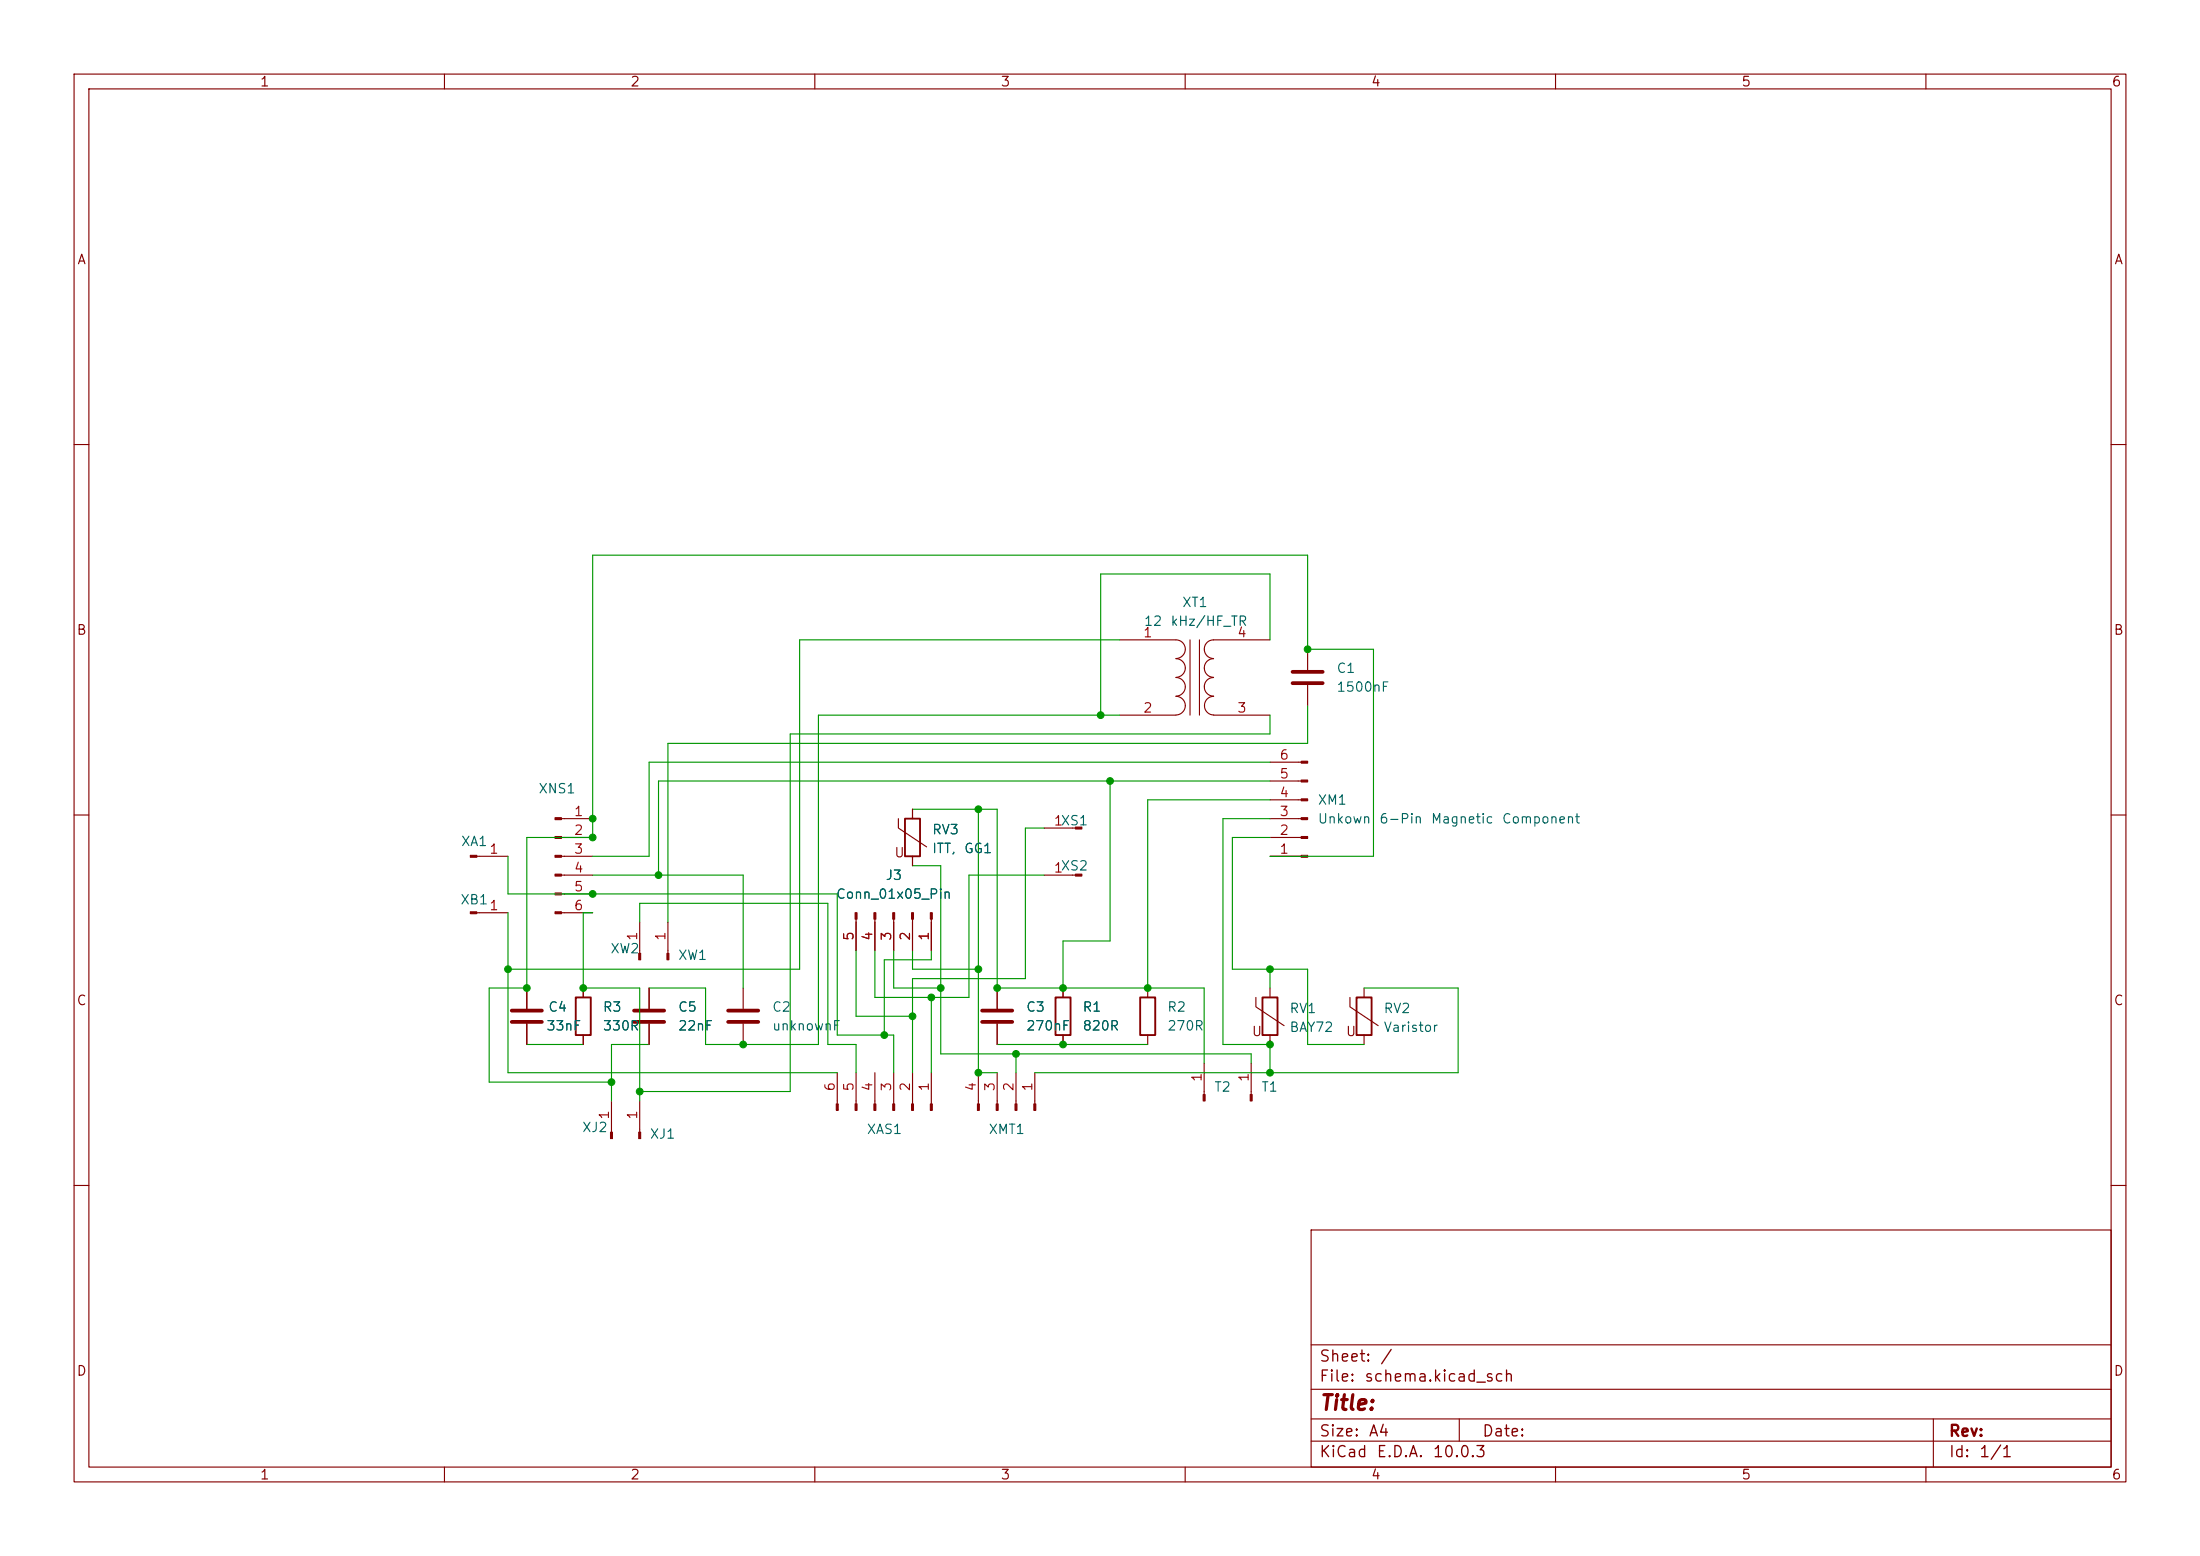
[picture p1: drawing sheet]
<svg xmlns="http://www.w3.org/2000/svg" width="297mm" height="210mm" viewBox="0 0 297 210" stroke-linecap="round" stroke-linejoin="round" font-family="sans-serif">
<g fill="none" stroke="#840000" stroke-width=".15">
<path d="M10 10h277v190h-277zM12 12h273v186h-273zM60 10v2M110 10v2M160 10v2M210 10v2M260 10v2M10 60h2M285 60h2M151.1 86.4h7.6a1.26 1.26 0 0 1 1.3 1.2 1.26 1.26 0 0 1-1.3 1.3M151.1 96.5h7.6M158.7 88.9a1.26 1.26 0 0 1 1.3 1.3 1.26 1.26 0 0 1-1.3 1.2 1.27 1.27 0 0 1 1.3 1.3 1.27 1.27 0 0 1-1.3 1.3"/>
<path d="M158.7 94a1.26 1.26 0 0 1 1.3 1.2 1.26 1.26 0 0 1-1.3 1.3M160.7 86.4v10.1M161.9 86.4v10.1M163.8 88.9a1.25 1.25 0 0 0-1.2 1.3 1.25 1.25 0 0 0 1.2 1.2 1.27 1.27 0 0 0-1.2 1.3 1.27 1.27 0 0 0 1.2 1.3M163.8 96.5h7.6M163.9 94a1.26 1.26 0 0 0-1.3 1.2 1.26 1.26 0 0 0 1.3 1.3M171.4 86.4h-7.6a1.25 1.25 0 0 0-1.2 1.2 1.25 1.25 0 0 0 1.2 1.3M176.5 87.6v2.8M176.5 92.5v2.8M10 110h2M64.4 115.6h4.2M75.8 118.1h4.2"/>
<path d="M75.8 115.6h4.2M75.8 110.5h4.2M75.8 113h4.2M121.3 110.5v1.3l3.8 2.5M123.2 109.2v1.3M123.2 115.6v1.2M141 118.1h4.2M141 111.8h4.2M171.4 115.6h4.3M171.4 110.5h4.3M171.4 113h4.3M171.4 108h4.3"/>
<path d="M171.4 105.4h4.3M171.4 102.9h4.3M285 110h2M64.4 123.2h4.2M71.1 133.4v2.7M71.1 138.2v2.8M75.8 123.2h4.2M75.8 120.7h4.2M78.7 133.4v1.2M78.7 139.7v1.3M86.4 124.5v4.2M87.6 133.4v2.7"/>
<path d="M87.6 138.2v2.8M90.2 124.5v4.2M100.3 133.4v2.7M100.3 138.2v2.8M115.6 124.1v4.2M118.1 124.1v4.2M120.6 124.1v4.2M123.2 124.1v4.2M125.7 124.1v4.2M134.6 133.4v2.7M134.6 138.2v2.8M143.5 133.4v1.2"/>
<path d="M143.5 139.7v1.3M154.9 133.4v1.2M154.9 139.7v1.3M169.5 134.6v1.3l3.9 2.5M171.4 133.4v1.2M171.4 139.7v1.3M182.2 134.6v1.3l3.9 2.5M184.1 133.4v1.2M184.1 139.7v1.3M82.5 148.6v4.2M86.4 148.6v4.2M113 144.8v4.2"/>
<path d="M115.6 144.8v4.2M118.1 144.8v4.2M120.6 144.8v4.2M123.2 144.8v4.2M125.7 144.8v4.2M132.1 144.8v4.2M134.6 144.8v4.2M137.2 144.8v4.2M139.7 144.8v4.2M162.6 143.5v4.2M168.9 143.5v4.2M10 160h2"/>
<path d="M177 166h108v32h-108zM285 160h2M60 198v2M110 198v2M160 198v2M177 194.5h108M177 191.5h108M177 187.5h108M177 181.5h108M197 191.5v3M210 198v2M260 198v2"/>
<path d="M261 191.5v6.5"/>
</g>
<g fill="#840000" stroke="#840000" stroke-width=".15">
<path d="M145.2 118h.8v.2h-.8z"/>
<path d="M139.6 149h.2v.9h-.2z"/>
<path d="M137 149h.3v.9h-.3z"/>
<path d="M134.5 149h.2v.9h-.2z"/>
<path d="M132 149h.2v.9h-.2z"/>
<path d="M145.2 111.6h.8v.3h-.8z"/>
<path d="M125.6 123.2h.3v.9h-.3z"/>
<path d="M123.1 123.2h.2v.9h-.2z"/>
<path d="M120.5 123.2h.3v.9h-.3z"/>
<path d="M118 123.2h.2v.9h-.2z"/>
<path d="M115.4 123.2h.3v.9h-.3z"/>
<path d="M125.6 149h.3v.9h-.3z"/>
<path d="M123.1 149h.2v.9h-.2z"/>
<path d="M120.5 149h.3v.9h-.3z"/>
<path d="M118 149h.2v.9h-.2z"/>
<path d="M115.4 149h.3v.9h-.3z"/>
<path d="M112.9 149h.3v.9h-.3z"/>
<path d="M63.5 123.1h.9v.2h-.9z"/>
<path d="M63.5 115.4h.9v.3h-.9z"/>
<path d="M86.2 128.7h.3v.8h-.3z"/>
<path d="M74.9 110.4h.9v.2h-.9z"/>
<path d="M74.9 112.9h.9v.3h-.9z"/>
<path d="M74.9 115.4h.9v.3h-.9z"/>
<path d="M74.9 118h.9v.2h-.9z"/>
<path d="M74.9 120.5h.9v.3h-.9z"/>
<path d="M74.9 123.1h.9v.2h-.9z"/>
<path d="M168.8 147.7h.2v.9h-.2z"/>
<path d="M162.4 147.7h.3v.9h-.3z"/>
<path d="M82.4 152.8h.3v.9h-.3z"/>
<path d="M175.7 115.4h.8v.3h-.8z"/>
<path d="M175.7 112.9h.8v.3h-.8z"/>
<path d="M175.7 110.4h.8v.2h-.8z"/>
<path d="M175.7 107.8h.8v.3h-.8z"/>
<path d="M175.7 105.3h.8v.2h-.8z"/>
<path d="M175.7 102.7h.8v.3h-.8z"/>
<path d="M90 128.7h.3v.8h-.3z"/>
<path d="M86.2 152.8h.3v.9h-.3z"/>
</g>
<path d="M174.5 90.7h4.1M174.5 92.2h4.1M69.1 136.4h4.1M69.1 137.9h4.1M85.6 136.4h4.1M85.6 137.9h4.1M98.3 136.4h4.1M98.3 137.9h4.1M132.6 136.4h4.1M132.6 137.9h4.1" fill="none" stroke="#840000" stroke-width=".51"/>
<path d="M122.2 110.5h2v5.1h-2zM77.7 134.6h2.1v5.1h-2.1zM142.5 134.6h2v5.1h-2zM153.9 134.6h2.1v5.1h-2.1zM170.4 134.6h2.1v5.1h-2.1zM183.1 134.6h2.1v5.1h-2.1z" fill="none" stroke="#840000" stroke-width=".25"/>
<g fill="none" stroke="#009600" stroke-width=".15">
<path d="M151.1 96.5h-40.6v44.5h-15.3v-7.6h-7.6M151.1 86.4h-43.2v44.4h-39.3M171.4 86.4v-8.9h-22.8v19M171.4 96.5v2.6h-64.7v48.2h-20.3M176.5 95.3v5h-86.3v24.2M68.6 115.6v5.1h44.4v19h7.6v5.1M80 118.1h20.3v15.3M123.2 109.2h11.4v24.2h28v10.1M123.2 116.8h3.8v25.4h41.9v1.3M132.1 109.2v35.6h2.5M141 118.1h-10.2v16.5h-12.7v-6.3M141 111.8h-2.6v20.3h-15.2v12.7"/>
<path d="M149.9 105.4v21.6h-6.4v6.4M171.4 115.6h14v-28h-8.9v-12.7h-96.5v38.1h-8.9v20.4h-5.1v12.7h16.5M171.4 105.4h-82.5v12.7M171.4 113h-5v17.8h10.1v10.2h7.6M171.4 108h-16.5v25.4M171.4 110.5h-6.3v30.5h6.3v3.8M171.4 102.9h-83.8v12.7h-7.6M68.6 123.2v21.6h44.4M80 123.2h-1.3v10.2h7.7v15.2M86.4 124.5v-2.6h25.4v19.1h3.8v3.8M115.6 128.3v8.9h7.6M120.6 128.3v5.1h6.4"/>
<path d="M123.2 128.3v2.5h8.9M125.7 128.3v1.2h-6.3v10.2M125.7 134.6v10.2M171.4 130.8v2.6M184.1 133.4h12.7v11.4h-57.1M71.1 141h7.6M87.6 141h-5.1v7.6M134.6 141h20.3M137.2 142.2v2.6"/>
</g>
<g fill="#009600" stroke="#009600" stroke-width=".14">
<circle cx="100.3" cy="141" r=".46"/>
<circle cx="119.4" cy="139.7" r=".46"/>
<circle cx="88.9" cy="118.1" r=".46"/>
<circle cx="127" cy="133.4" r=".46"/>
<circle cx="125.7" cy="134.6" r=".46"/>
<circle cx="123.2" cy="137.2" r=".46"/>
<circle cx="154.9" cy="133.4" r=".46"/>
<circle cx="171.4" cy="130.8" r=".46"/>
<circle cx="176.5" cy="87.6" r=".46"/>
<circle cx="148.6" cy="96.5" r=".46"/>
<circle cx="149.9" cy="105.4" r=".46"/>
<circle cx="132.1" cy="109.2" r=".46"/>
<circle cx="137.2" cy="142.2" r=".46"/>
<circle cx="132.1" cy="144.8" r=".46"/>
<circle cx="143.5" cy="133.4" r=".46"/>
<circle cx="134.6" cy="133.4" r=".46"/>
<circle cx="132.1" cy="130.8" r=".46"/>
<circle cx="80" cy="120.7" r=".46"/>
<circle cx="80" cy="113" r=".46"/>
<circle cx="80" cy="110.5" r=".46"/>
<circle cx="68.6" cy="130.8" r=".46"/>
<circle cx="71.1" cy="133.4" r=".46"/>
<circle cx="171.4" cy="144.8" r=".46"/>
<circle cx="171.4" cy="141" r=".46"/>
<circle cx="143.5" cy="141" r=".46"/>
<circle cx="78.7" cy="133.4" r=".46"/>
<circle cx="82.5" cy="146.1" r=".46"/>
<circle cx="86.4" cy="147.3" r=".46"/>
</g>
<text font-size="2" fill="#840000" x="178" y="190.8">Title:</text>
<g font-size="1.5" fill="#840000">
<text x="178" y="184.2">Sheet:</text>
<text x="186.2" y="184.2">/</text>
<text x="178" y="186.9">File:</text>
<text x="184.1" y="186.9">schema.kicad_sch</text>
<text x="178" y="197.1">KiCad</text>
<text x="178" y="194.3">Size:</text>
<text x="184.7" y="194.3">A4</text>
<text x="185.7" y="197.1">E.D.A.</text>
<text x="193.3" y="197.1">10.0.3</text>
<text x="200" y="194.3">Date:</text>
<text x="263" y="194.3">Rev:</text>
<text x="263" y="197.1">Id:</text>
<text x="267.1" y="197.1">1/1</text>
</g>
<g font-size="1.3" fill="#840000">
<text x="35" y="12">1</text>
<text x="85" y="12">2</text>
<text x="135" y="12">3</text>
<text x="185" y="12">4</text>
<text x="235" y="12">5</text>
<text x="285" y="12">6</text>
<text x="10.3" y="36">A</text>
<text x="285.3" y="36">A</text>
<text x="10.3" y="86">B</text>
<text x="285.3" y="86">B</text>
<text x="120.6" y="116">U</text>
<text x="10.3" y="136">C</text>
<text x="285.3" y="136">C</text>
<text x="168.9" y="140.2">U</text>
<text x="181.6" y="140.2">U</text>
<text x="10.3" y="186">D</text>
<text x="285.3" y="186">D</text>
<text x="35" y="200">1</text>
<text x="85" y="200">2</text>
<text x="135" y="200">3</text>
<text x="185" y="200">4</text>
<text x="235" y="200">5</text>
<text x="285" y="200">6</text>
</g>
<g font-size="1.3" fill="#006464">
<text x="159.5" y="82.3">XT1</text>
<text x="154.3" y="84.8">12</text>
<text x="157.9" y="84.8">kHz/HF_TR</text>
<text x="180.3" y="91.1">C1</text>
<text x="180.3" y="93.7">1500nF</text>
<text x="72.6" y="107.4">XNS1</text>
<text x="125.7" y="112.9">RV3</text>
<text x="177.8" y="111.5">Unkown</text>
<text x="177.8" y="108.9">XM1</text>
<text x="186.1" y="111.5">6-Pin</text>
<text x="193.1" y="111.5">Magnetic</text>
<text x="202.7" y="111.5">Component</text>
<text x="62.2" y="114.5">XA1</text>
<text x="119.5" y="119.1">J3</text>
<text x="125.7" y="115.5">ITT,</text>
<text x="130.1" y="115.5">GG1</text>
<text x="62.1" y="122.4">XB1</text>
<text x="112.8" y="121.6">Conn_01x05_Pin</text>
<text x="82.3" y="129">XW2</text>
<text x="91.4" y="129.9">XW1</text>
<text x="73.9" y="136.9">C4</text>
<text x="81.3" y="136.9">R3</text>
<text x="91.4" y="136.9">C5</text>
<text x="104.1" y="136.9">C2</text>
<text x="138.4" y="136.9">C3</text>
<text x="146.1" y="136.9">R1</text>
<text x="157.5" y="136.9">R2</text>
<text x="174" y="137.1">RV1</text>
<text x="186.7" y="137.1">RV2</text>
<text x="73.7" y="139.4">33nF</text>
<text x="81.3" y="139.4">330R</text>
<text x="91.4" y="139.4">22nF</text>
<text x="104.1" y="139.4">unknownF</text>
<text x="138.4" y="139.4">270nF</text>
<text x="146.1" y="139.4">820R</text>
<text x="157.5" y="139.4">270R</text>
<text x="174" y="139.6">BAY72</text>
<text x="186.7" y="139.6">Varistor</text>
<text x="163.8" y="147.7">T2</text>
<text x="170.2" y="147.7">T1</text>
<text x="78.5" y="153.1">XJ2</text>
<text x="87.6" y="154">XJ1</text>
<text x="116.9" y="153.4">XAS1</text>
<text x="133.4" y="153.4">XMT1</text>
</g>
<g font-size="1.3" fill="#a90000">
<text x="154.2" y="86.3">1</text>
<text x="166.9" y="86.3">4</text>
<text x="154.2" y="96.5">2</text>
<text x="166.9" y="96.5">3</text>
<text x="172.6" y="107.9">4</text>
<text x="172.6" y="105.4">5</text>
<text x="172.6" y="102.8">6</text>
<text x="77.4" y="110.5">1</text>
<text x="77.4" y="113">2</text>
<text x="142.2" y="111.7">1XS1</text>
<text x="172.6" y="113">2</text>
<text x="172.6" y="110.5">3</text>
<text x="66" y="115.5">1</text>
<text x="77.4" y="115.5">3</text>
<text x="77.4" y="118.1">4</text>
<text x="142.2" y="118.1">1XS2</text>
<text x="172.6" y="115.5">1</text>
<text x="66" y="123.2">1</text>
<text x="77.4" y="120.6">5</text>
<text x="77.4" y="123.2">6</text>
<text x="86.3" y="127.1" transform="rotate(-90 86.3 127.1)">1</text>
<text x="90.1" y="127.1" transform="rotate(-90 90.1 127.1)">1</text>
<text x="115.5" y="127.1" transform="rotate(-90 115.5 127.1)">5</text>
<text x="118.1" y="127.1" transform="rotate(-90 118.1 127.1)">4</text>
<text x="120.6" y="127.1" transform="rotate(-90 120.6 127.1)">3</text>
<text x="123.2" y="127.1" transform="rotate(-90 123.2 127.1)">2</text>
<text x="125.7" y="127.1" transform="rotate(-90 125.7 127.1)">1</text>
<text x="113" y="147.4" transform="rotate(-90 113 147.4)">6</text>
<text x="115.5" y="147.4" transform="rotate(-90 115.5 147.4)">5</text>
<text x="118.1" y="147.4" transform="rotate(-90 118.1 147.4)">4</text>
<text x="120.6" y="147.4" transform="rotate(-90 120.6 147.4)">3</text>
<text x="123.2" y="147.4" transform="rotate(-90 123.2 147.4)">2</text>
<text x="125.7" y="147.4" transform="rotate(-90 125.7 147.4)">1</text>
<text x="132.1" y="147.4" transform="rotate(-90 132.1 147.4)">4</text>
<text x="134.6" y="147.4" transform="rotate(-90 134.6 147.4)">3</text>
<text x="137.1" y="147.4" transform="rotate(-90 137.1 147.4)">2</text>
<text x="139.7" y="147.4" transform="rotate(-90 139.7 147.4)">1</text>
<text x="162.5" y="146.1" transform="rotate(-90 162.5 146.1)">1</text>
<text x="168.9" y="146.1" transform="rotate(-90 168.9 146.1)">1</text>
<text x="82.5" y="151.2" transform="rotate(-90 82.5 151.2)">1</text>
<text x="86.3" y="151.2" transform="rotate(-90 86.3 151.2)">1</text>
</g>
</svg>
